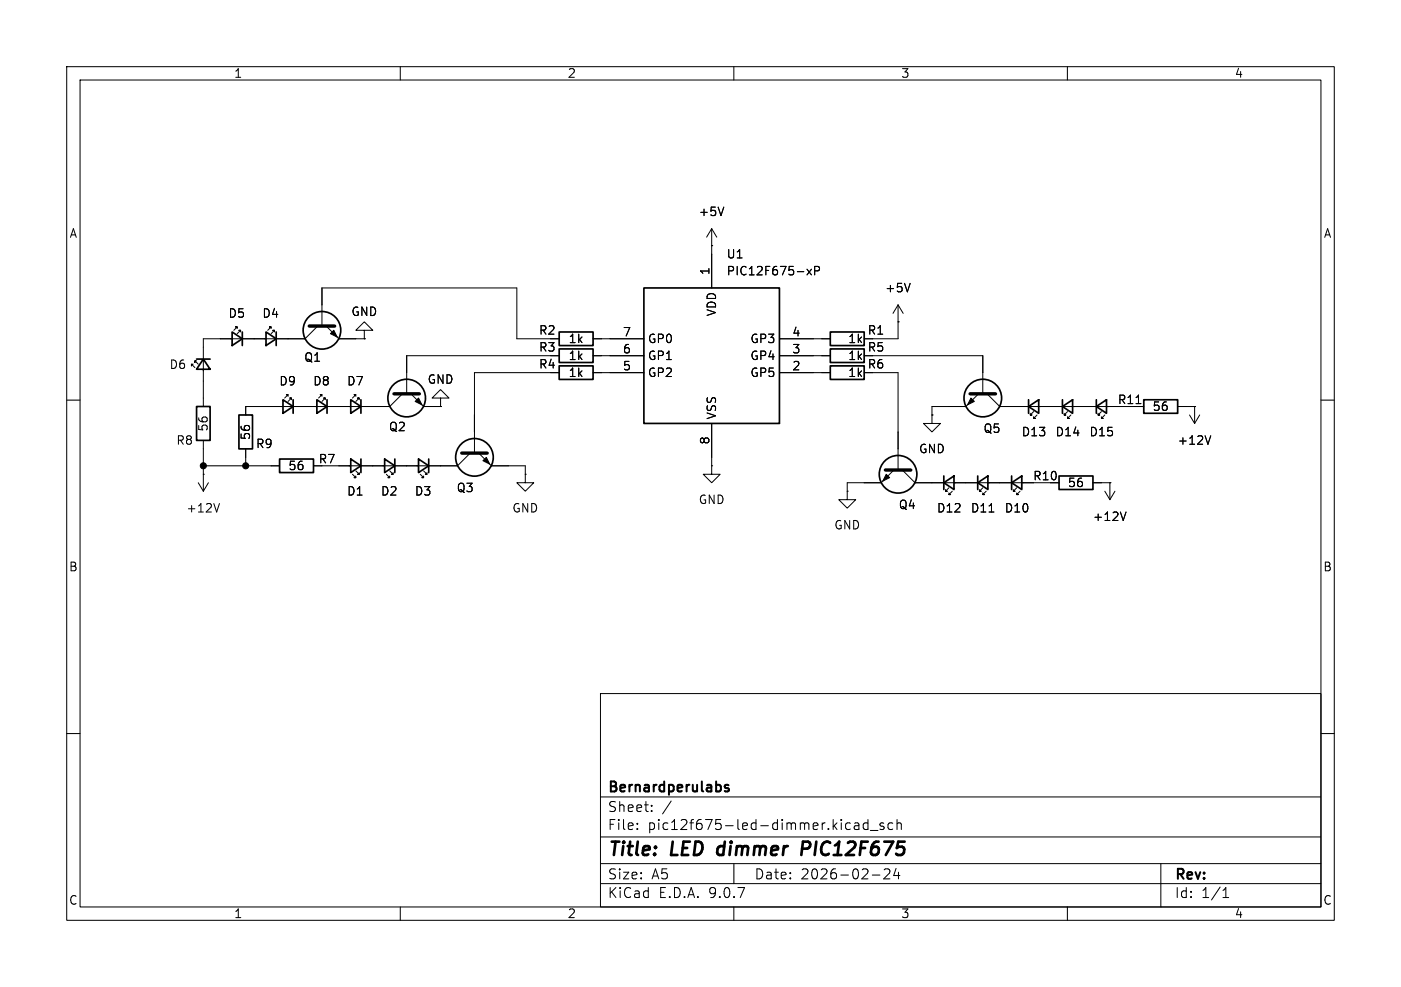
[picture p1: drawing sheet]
(kicad_sch
 (version 20250114)
 (generator "eeschema")
 (generator_version "9.0")
 (paper "A5")
 (title_block
  (title "LED dimmer PIC12F675")
  (date "2026-02-24")
  (company "Bernardperulabs"))
 (lib_symbols
  (symbol "Device:LED_Small"
   (pin_numbers (hide yes))
   (pin_names
    (offset 0.254) (hide yes)) (exclude_from_sim no) (in_bom yes) (on_board yes)
   (property "Reference" "D" (at -1.27 3.175 0) (effects (font (size 1.27 1.27)) (justify left)))
   (property "Value" "LED_Small" (at -4.445 -2.54 0) (effects (font (size 1.27 1.27)) (justify left)))
   (property "Footprint" "" (at 0 0 90) (effects (font (size 1.27 1.27)) (hide yes)))
   (property "Datasheet" "~" (at 0 0 90) (effects (font (size 1.27 1.27)) (hide yes)))
   (property "Description" "Light emitting diode, small symbol" (at 0 0 0) (effects (font (size 1.27 1.27)) (hide yes)))
   (property "Sim.Pins" "1=K 2=A" (at 0 0 0) (effects (font (size 1.27 1.27)) (hide yes)))
   (symbol "LED_Small_0_1"
    (polyline (pts (xy -0.762 -1.016) (xy -0.762 1.016)) (stroke (width 0.254) (type default)) (fill (type none)))
    (polyline (pts (xy 0 0.762) (xy -0.508 1.27) (xy -0.254 1.27) (xy -0.508 1.27) (xy -0.508 1.016)) (stroke (width 0) (type default)) (fill (type none)))
    (polyline (pts (xy 0.508 1.27) (xy 0 1.778) (xy 0.254 1.778) (xy 0 1.778) (xy 0 1.524)) (stroke (width 0) (type default)) (fill (type none)))
    (polyline (pts (xy 0.762 -1.016) (xy -0.762 0) (xy 0.762 1.016) (xy 0.762 -1.016)) (stroke (width 0.254) (type default)) (fill (type none)))
    (polyline (pts (xy 1.016 0) (xy -0.762 0)) (stroke (width 0) (type default)) (fill (type none))))
   (symbol "LED_Small_1_1"
    (pin passive line (at -2.54 0 0) (length 1.778) (name "K" (effects (font (size 1.27 1.27)))) (number "1" (effects (font (size 1.27 1.27)))))
    (pin passive line (at 2.54 0 180) (length 1.778) (name "A" (effects (font (size 1.27 1.27)))) (number "2" (effects (font (size 1.27 1.27))))))
   (embedded_fonts no))
  (symbol "Device:Q_NPN"
   (pin_numbers (hide yes))
   (pin_names
    (offset 0) (hide yes)) (exclude_from_sim no) (in_bom yes) (on_board yes)
   (property "Reference" "Q" (at 5.08 1.27 0) (effects (font (size 1.27 1.27)) (justify left)))
   (property "Value" "Q_NPN" (at 5.08 -1.27 0) (effects (font (size 1.27 1.27)) (justify left)))
   (property "Footprint" "" (at 5.08 2.54 0) (effects (font (size 1.27 1.27)) (hide yes)))
   (property "Datasheet" "~" (at 0 0 0) (effects (font (size 1.27 1.27)) (hide yes)))
   (property "Description" "NPN bipolar junction transistor" (at 0 0 0) (effects (font (size 1.27 1.27)) (hide yes)))
   (symbol "Q_NPN_0_1"
    (polyline (pts (xy -2.54 0) (xy 0.635 0)) (stroke (width 0) (type default)) (fill (type none)))
    (polyline (pts (xy 0.635 1.905) (xy 0.635 -1.905)) (stroke (width 0.508) (type default)) (fill (type none)))
    (polyline (pts (xy 0.635 0.635) (xy 2.54 2.54)) (stroke (width 0) (type default)) (fill (type none)))
    (polyline (pts (xy 0.635 -0.635) (xy 2.54 -2.54)) (stroke (width 0) (type default)) (fill (type none)))
    (circle (center 1.27 0) (radius 2.8194) (stroke (width 0.254) (type default)) (fill (type none)))
    (polyline (pts (xy 1.27 -1.778) (xy 1.778 -1.27) (xy 2.286 -2.286) (xy 1.27 -1.778)) (stroke (width 0) (type default)) (fill (type outline))))
   (symbol "Q_NPN_1_1"
    (pin input line (at -5.08 0 0) (length 2.54) (name "B" (effects (font (size 1.27 1.27)))) (number "B" (effects (font (size 1.27 1.27)))))
    (pin passive line (at 2.54 5.08 270) (length 2.54) (name "C" (effects (font (size 1.27 1.27)))) (number "C" (effects (font (size 1.27 1.27)))))
    (pin passive line (at 2.54 -5.08 90) (length 2.54) (name "E" (effects (font (size 1.27 1.27)))) (number "E" (effects (font (size 1.27 1.27))))))
   (embedded_fonts no))
  (symbol "Device:R"
   (pin_numbers (hide yes))
   (pin_names
    (offset 0)) (exclude_from_sim no) (in_bom yes) (on_board yes)
   (property "Reference" "R" (at 2.032 0 90) (effects (font (size 1.27 1.27))))
   (property "Value" "R" (at 0 0 90) (effects (font (size 1.27 1.27))))
   (property "Footprint" "" (at -1.778 0 90) (effects (font (size 1.27 1.27)) (hide yes)))
   (property "Datasheet" "~" (at 0 0 0) (effects (font (size 1.27 1.27)) (hide yes)))
   (property "Description" "Resistor" (at 0 0 0) (effects (font (size 1.27 1.27)) (hide yes)))
   (symbol "R_0_1"
    (rectangle (start -1.016 -2.54) (end 1.016 2.54) (stroke (width 0.254) (type default)) (fill (type none))))
   (symbol "R_1_1"
    (pin passive line (at 0 3.81 270) (length 1.27) (name "~" (effects (font (size 1.27 1.27)))) (number "1" (effects (font (size 1.27 1.27)))))
    (pin passive line (at 0 -3.81 90) (length 1.27) (name "~" (effects (font (size 1.27 1.27)))) (number "2" (effects (font (size 1.27 1.27))))))
   (embedded_fonts no))
  (symbol "MCU_Microchip_PIC12:PIC12F675-xP" (exclude_from_sim no) (in_bom yes) (on_board yes)
   (property "Reference" "U" (at 1.27 13.97 0) (effects (font (size 1.27 1.27)) (justify left)))
   (property "Value" "PIC12F675-xP" (at 1.27 11.43 0) (effects (font (size 1.27 1.27)) (justify left)))
   (property "Footprint" "Package_DIP:DIP-8_W7.62mm" (at 1.27 -12.065 0) (effects (font (size 1.27 1.27)
    (italic yes)) (justify left) (hide yes)))
   (property "Datasheet" "https://ww1.microchip.com/downloads/en/DeviceDoc/41190G.pdf" (at 1.27 -14.605 0) (effects (font (size 1.27 1.27)) (justify left) (hide yes)))
   (property "Description" "1024W Flash, 64B SRAM, 128B EEPROM, PDIP-8" (at 0 0 0) (effects (font (size 1.27 1.27)) (hide yes)))
   (symbol "PIC12F675-xP_0_1"
    (rectangle (start 10.16 -10.16) (end -10.16 10.16) (stroke (width 0.254) (type default)) (fill (type background))))
   (symbol "PIC12F675-xP_1_1"
    (pin bidirectional line (at -15.24 2.54 0) (length 5.08) (name "GP0" (effects (font (size 1.27 1.27)))) (number "7" (effects (font (size 1.27 1.27)))))
    (pin bidirectional line (at -15.24 0 0) (length 5.08) (name "GP1" (effects (font (size 1.27 1.27)))) (number "6" (effects (font (size 1.27 1.27)))))
    (pin bidirectional line (at -15.24 -2.54 0) (length 5.08) (name "GP2" (effects (font (size 1.27 1.27)))) (number "5" (effects (font (size 1.27 1.27)))))
    (pin power_in line (at 0 15.24 270) (length 5.08) (name "VDD" (effects (font (size 1.27 1.27)))) (number "1" (effects (font (size 1.27 1.27)))))
    (pin power_in line (at 0 -15.24 90) (length 5.08) (name "VSS" (effects (font (size 1.27 1.27)))) (number "8" (effects (font (size 1.27 1.27)))))
    (pin input line (at 15.24 2.54 180) (length 5.08) (name "GP3" (effects (font (size 1.27 1.27)))) (number "4" (effects (font (size 1.27 1.27)))))
    (pin bidirectional line (at 15.24 0 180) (length 5.08) (name "GP4" (effects (font (size 1.27 1.27)))) (number "3" (effects (font (size 1.27 1.27)))))
    (pin bidirectional line (at 15.24 -2.54 180) (length 5.08) (name "GP5" (effects (font (size 1.27 1.27)))) (number "2" (effects (font (size 1.27 1.27))))))
   (embedded_fonts no))
  (symbol "power:GND"
   (power)
   (pin_numbers (hide yes))
   (pin_names
    (offset 0) (hide yes)) (exclude_from_sim no) (in_bom yes) (on_board yes)
   (property "Reference" "#PWR" (at 0 -6.35 0) (effects (font (size 1.27 1.27)) (hide yes)))
   (property "Value" "GND" (at 0 -3.81 0) (effects (font (size 1.27 1.27))))
   (property "Footprint" "" (at 0 0 0) (effects (font (size 1.27 1.27)) (hide yes)))
   (property "Datasheet" "" (at 0 0 0) (effects (font (size 1.27 1.27)) (hide yes)))
   (property "Description" "Power symbol creates a global label with name \"GND\" , ground" (at 0 0 0) (effects (font (size 1.27 1.27)) (hide yes)))
   (symbol "GND_0_1"
    (polyline (pts (xy 0 0) (xy 0 -1.27) (xy 1.27 -1.27) (xy 0 -2.54) (xy -1.27 -1.27) (xy 0 -1.27)) (stroke (width 0) (type default)) (fill (type none))))
   (symbol "GND_1_1"
    (pin power_in line (at 0 0 270) (length 0) (name "~" (effects (font (size 1.27 1.27)))) (number "1" (effects (font (size 1.27 1.27))))))
   (embedded_fonts no))
  (symbol "power:VDD"
   (power)
   (pin_numbers (hide yes))
   (pin_names
    (offset 0) (hide yes)) (exclude_from_sim no) (in_bom yes) (on_board yes)
   (property "Reference" "#PWR" (at 0 -3.81 0) (effects (font (size 1.27 1.27)) (hide yes)))
   (property "Value" "VDD" (at 0 3.556 0) (effects (font (size 1.27 1.27))))
   (property "Footprint" "" (at 0 0 0) (effects (font (size 1.27 1.27)) (hide yes)))
   (property "Datasheet" "" (at 0 0 0) (effects (font (size 1.27 1.27)) (hide yes)))
   (property "Description" "Power symbol creates a global label with name \"VDD\"" (at 0 0 0) (effects (font (size 1.27 1.27)) (hide yes)))
   (symbol "VDD_0_1"
    (polyline (pts (xy -0.762 1.27) (xy 0 2.54)) (stroke (width 0) (type default)) (fill (type none)))
    (polyline (pts (xy 0 2.54) (xy 0.762 1.27)) (stroke (width 0) (type default)) (fill (type none)))
    (polyline (pts (xy 0 0) (xy 0 2.54)) (stroke (width 0) (type default)) (fill (type none))))
   (symbol "VDD_1_1"
    (pin power_in line (at 0 0 90) (length 0) (name "~" (effects (font (size 1.27 1.27)))) (number "1" (effects (font (size 1.27 1.27))))))
   (embedded_fonts no)))
 (junction
  (at 36.83 69.85)
  (diameter 0)
  (color 0 0 0 0))
 (junction
  (at 30.48 69.85)
  (diameter 0)
  (color 0 0 0 0))
 (wire
  (pts (xy 60.96 53.34) (xy 82.55 53.34))
  (stroke (width 0) (type default)))
 (wire
  (pts (xy 30.48 69.85) (xy 36.83 69.85))
  (stroke (width 0) (type default)))
 (wire
  (pts (xy 130.81 53.34) (xy 147.32 53.34))
  (stroke (width 0) (type default)))
 (wire
  (pts (xy 40.64 60.96) (xy 36.83 60.96))
  (stroke (width 0) (type default)))
 (wire
  (pts (xy 78.74 69.85) (xy 76.2 69.85))
  (stroke (width 0) (type default)))
 (wire
  (pts (xy 30.48 67.31) (xy 30.48 69.85))
  (stroke (width 0) (type default)))
 (wire
  (pts (xy 36.83 69.85) (xy 40.64 69.85))
  (stroke (width 0) (type default)))
 (wire
  (pts (xy 134.62 64.77) (xy 134.62 55.88))
  (stroke (width 0) (type default)))
 (wire
  (pts (xy 30.48 69.85) (xy 30.48 71.12))
  (stroke (width 0) (type default)))
 (wire
  (pts (xy 77.47 43.18) (xy 77.47 50.8))
  (stroke (width 0) (type default)))
 (wire
  (pts (xy 127 72.39) (xy 129.54 72.39))
  (stroke (width 0) (type default)))
 (wire
  (pts (xy 77.47 50.8) (xy 82.55 50.8))
  (stroke (width 0) (type default)))
 (wire
  (pts (xy 50.8 69.85) (xy 48.26 69.85))
  (stroke (width 0) (type default)))
 (wire
  (pts (xy 154.94 72.39) (xy 157.48 72.39))
  (stroke (width 0) (type default)))
 (wire
  (pts (xy 90.17 50.8) (xy 91.44 50.8))
  (stroke (width 0) (type default)))
 (wire
  (pts (xy 106.68 68.58) (xy 106.68 69.85))
  (stroke (width 0) (type default)))
 (wire
  (pts (xy 167.64 60.96) (xy 170.18 60.96))
  (stroke (width 0) (type default)))
 (wire
  (pts (xy 134.62 55.88) (xy 130.81 55.88))
  (stroke (width 0) (type default)))
 (wire
  (pts (xy 48.26 43.18) (xy 77.47 43.18))
  (stroke (width 0) (type default)))
 (wire
  (pts (xy 90.17 55.88) (xy 91.44 55.88))
  (stroke (width 0) (type default)))
 (wire
  (pts (xy 78.74 71.12) (xy 78.74 69.85))
  (stroke (width 0) (type default)))
 (wire
  (pts (xy 121.92 50.8) (xy 123.19 50.8))
  (stroke (width 0) (type default)))
 (wire
  (pts (xy 106.68 36.83) (xy 106.68 38.1))
  (stroke (width 0) (type default)))
 (wire
  (pts (xy 166.37 72.39) (xy 165.1 72.39))
  (stroke (width 0) (type default)))
 (wire
  (pts (xy 139.7 62.23) (xy 139.7 60.96))
  (stroke (width 0) (type default)))
 (wire
  (pts (xy 71.12 55.88) (xy 82.55 55.88))
  (stroke (width 0) (type default)))
 (wire
  (pts (xy 121.92 53.34) (xy 123.19 53.34))
  (stroke (width 0) (type default)))
 (wire
  (pts (xy 36.83 68.58) (xy 36.83 69.85))
  (stroke (width 0) (type default)))
 (wire
  (pts (xy 30.48 50.8) (xy 33.02 50.8))
  (stroke (width 0) (type default)))
 (wire
  (pts (xy 127 73.66) (xy 127 72.39))
  (stroke (width 0) (type default)))
 (wire
  (pts (xy 179.07 60.96) (xy 177.8 60.96))
  (stroke (width 0) (type default)))
 (wire
  (pts (xy 90.17 53.34) (xy 91.44 53.34))
  (stroke (width 0) (type default)))
 (wire
  (pts (xy 121.92 55.88) (xy 123.19 55.88))
  (stroke (width 0) (type default)))
 (wire
  (pts (xy 71.12 62.23) (xy 71.12 55.88))
  (stroke (width 0) (type default)))
 (wire
  (pts (xy 30.48 52.07) (xy 30.48 50.8))
  (stroke (width 0) (type default)))
 (wire
  (pts (xy 139.7 60.96) (xy 142.24 60.96))
  (stroke (width 0) (type default)))
 (wire
  (pts (xy 130.81 50.8) (xy 134.62 50.8))
  (stroke (width 0) (type default)))
 (wire
  (pts (xy 54.61 50.8) (xy 53.34 50.8))
  (stroke (width 0) (type default)))
 (wire
  (pts (xy 134.62 50.8) (xy 134.62 48.26))
  (stroke (width 0) (type default)))
 (wire
  (pts (xy 30.48 57.15) (xy 30.48 59.69))
  (stroke (width 0) (type default)))
 (symbol
  (lib_id "Device:Q_NPN")
  (at 71.12 67.31 90)
  (mirror x)
  (unit 1)
  (exclude_from_sim no)
  (in_bom yes)
  (on_board yes)
  (dnp no)
  (property "Reference" "Q3" (at 71.12 73.152 90) (effects (font (size 1.27 1.27)) (justify left)))
  (property "Value" "Q_NPN" (at 72.3899 72.39 0) (effects (font (size 1.27 1.27)) (justify left) (hide yes)))
  (property "Footprint" "" (at 68.58 72.39 0) (effects (font (size 1.27 1.27)) (hide yes)))
  (property "Datasheet" "~" (at 71.12 67.31 0) (effects (font (size 1.27 1.27)) (hide yes)))
  (property "Description" "NPN bipolar junction transistor" (at 71.12 67.31 0) (effects (font (size 1.27 1.27)) (hide yes)))
  (pin "B")
  (pin "C")
  (pin "E"))
 (symbol
  (lib_id "Device:R")
  (at 127 50.8 90)
  (unit 1)
  (exclude_from_sim no)
  (in_bom yes)
  (on_board yes)
  (dnp no)
  (property "Reference" "R1" (at 131.318 49.53 90) (effects (font (size 1.27 1.27))))
  (property "Value" "1k" (at 128.27 50.8 90) (effects (font (size 1.27 1.27))))
  (property "Footprint" "" (at 127 52.578 90) (effects (font (size 1.27 1.27)) (hide yes)))
  (property "Datasheet" "~" (at 127 50.8 0) (effects (font (size 1.27 1.27)) (hide yes)))
  (property "Description" "Resistor" (at 127 50.8 0) (effects (font (size 1.27 1.27)) (hide yes)))
  (pin "2")
  (pin "1"))
 (symbol
  (lib_id "power:GND")
  (at 139.7 62.23 0)
  (mirror y)
  (unit 1)
  (exclude_from_sim no)
  (in_bom yes)
  (on_board yes)
  (dnp no)
  (fields_autoplaced yes)
  (property "Reference" "#PWR07" (at 139.7 68.58 0) (effects (font (size 1.27 1.27)) (hide yes)))
  (property "Value" "GND" (at 139.7 67.31 0) (effects (font (size 1.27 1.27))))
  (property "Footprint" "" (at 139.7 62.23 0) (effects (font (size 1.27 1.27)) (hide yes)))
  (property "Datasheet" "" (at 139.7 62.23 0) (effects (font (size 1.27 1.27)) (hide yes)))
  (property "Description" "Power symbol creates a global label with name \"GND\" , ground" (at 139.7 62.23 0) (effects (font (size 1.27 1.27)) (hide yes)))
  (pin "1"))
 (symbol
  (lib_id "Device:R")
  (at 86.36 53.34 270)
  (mirror x)
  (unit 1)
  (exclude_from_sim no)
  (in_bom yes)
  (on_board yes)
  (dnp no)
  (property "Reference" "R3" (at 82.042 52.07 90) (effects (font (size 1.27 1.27))))
  (property "Value" "1k" (at 86.36 53.34 90) (effects (font (size 1.27 1.27))))
  (property "Footprint" "" (at 86.36 55.118 90) (effects (font (size 1.27 1.27)) (hide yes)))
  (property "Datasheet" "~" (at 86.36 53.34 0) (effects (font (size 1.27 1.27)) (hide yes)))
  (property "Description" "Resistor" (at 86.36 53.34 0) (effects (font (size 1.27 1.27)) (hide yes)))
  (pin "2")
  (pin "1"))
 (symbol
  (lib_id "Device:LED_Small")
  (at 43.18 60.96 0)
  (mirror y)
  (unit 1)
  (exclude_from_sim no)
  (in_bom yes)
  (on_board yes)
  (dnp no)
  (fields_autoplaced yes)
  (property "Reference" "D9" (at 43.1165 57.15 0) (effects (font (size 1.27 1.27))))
  (property "Value" "LED_Small" (at 43.1165 57.15 0) (effects (font (size 1.27 1.27)) (hide yes)))
  (property "Footprint" "" (at 43.18 60.96 90) (effects (font (size 1.27 1.27)) (hide yes)))
  (property "Datasheet" "~" (at 43.18 60.96 90) (effects (font (size 1.27 1.27)) (hide yes)))
  (property "Description" "Light emitting diode, small symbol" (at 43.18 60.96 0) (effects (font (size 1.27 1.27)) (hide yes)))
  (property "Sim.Pins" "1=K 2=A" (at 43.18 60.96 0) (effects (font (size 1.27 1.27)) (hide yes)))
  (pin "2")
  (pin "1"))
 (symbol
  (lib_id "Device:R")
  (at 44.45 69.85 90)
  (mirror x)
  (unit 1)
  (exclude_from_sim no)
  (in_bom yes)
  (on_board yes)
  (dnp no)
  (property "Reference" "R7" (at 49.022 68.834 90) (effects (font (size 1.27 1.27))))
  (property "Value" "56" (at 44.45 69.85 90) (effects (font (size 1.27 1.27))))
  (property "Footprint" "" (at 44.45 68.072 90) (effects (font (size 1.27 1.27)) (hide yes)))
  (property "Datasheet" "~" (at 44.45 69.85 0) (effects (font (size 1.27 1.27)) (hide yes)))
  (property "Description" "Resistor" (at 44.45 69.85 0) (effects (font (size 1.27 1.27)) (hide yes)))
  (pin "2")
  (pin "1"))
 (symbol
  (lib_id "Device:LED_Small")
  (at 58.42 69.85 180)
  (unit 1)
  (exclude_from_sim no)
  (in_bom yes)
  (on_board yes)
  (dnp no)
  (fields_autoplaced yes)
  (property "Reference" "D2" (at 58.3565 73.66 0) (effects (font (size 1.27 1.27))))
  (property "Value" "LED_Small" (at 58.3565 73.66 0) (effects (font (size 1.27 1.27)) (hide yes)))
  (property "Footprint" "" (at 58.42 69.85 90) (effects (font (size 1.27 1.27)) (hide yes)))
  (property "Datasheet" "~" (at 58.42 69.85 90) (effects (font (size 1.27 1.27)) (hide yes)))
  (property "Description" "Light emitting diode, small symbol" (at 58.42 69.85 0) (effects (font (size 1.27 1.27)) (hide yes)))
  (property "Sim.Pins" "1=K 2=A" (at 58.42 69.85 0) (effects (font (size 1.27 1.27)) (hide yes)))
  (pin "2")
  (pin "1"))
 (symbol
  (lib_id "Device:LED_Small")
  (at 63.5 69.85 180)
  (unit 1)
  (exclude_from_sim no)
  (in_bom yes)
  (on_board yes)
  (dnp no)
  (fields_autoplaced yes)
  (property "Reference" "D3" (at 63.4365 73.66 0) (effects (font (size 1.27 1.27))))
  (property "Value" "LED_Small" (at 63.4365 73.66 0) (effects (font (size 1.27 1.27)) (hide yes)))
  (property "Footprint" "" (at 63.5 69.85 90) (effects (font (size 1.27 1.27)) (hide yes)))
  (property "Datasheet" "~" (at 63.5 69.85 90) (effects (font (size 1.27 1.27)) (hide yes)))
  (property "Description" "Light emitting diode, small symbol" (at 63.5 69.85 0) (effects (font (size 1.27 1.27)) (hide yes)))
  (property "Sim.Pins" "1=K 2=A" (at 63.5 69.85 0) (effects (font (size 1.27 1.27)) (hide yes)))
  (pin "2")
  (pin "1"))
 (symbol
  (lib_id "power:GND")
  (at 127 73.66 0)
  (mirror y)
  (unit 1)
  (exclude_from_sim no)
  (in_bom yes)
  (on_board yes)
  (dnp no)
  (fields_autoplaced yes)
  (property "Reference" "#PWR06" (at 127 80.01 0) (effects (font (size 1.27 1.27)) (hide yes)))
  (property "Value" "GND" (at 127 78.74 0) (effects (font (size 1.27 1.27))))
  (property "Footprint" "" (at 127 73.66 0) (effects (font (size 1.27 1.27)) (hide yes)))
  (property "Datasheet" "" (at 127 73.66 0) (effects (font (size 1.27 1.27)) (hide yes)))
  (property "Description" "Power symbol creates a global label with name \"GND\" , ground" (at 127 73.66 0) (effects (font (size 1.27 1.27)) (hide yes)))
  (pin "1"))
 (symbol
  (lib_id "Device:LED_Small")
  (at 165.1 60.96 0)
  (mirror x)
  (unit 1)
  (exclude_from_sim no)
  (in_bom yes)
  (on_board yes)
  (dnp no)
  (fields_autoplaced yes)
  (property "Reference" "D15" (at 165.1635 64.77 0) (effects (font (size 1.27 1.27))))
  (property "Value" "LED_Small" (at 165.1635 64.77 0) (effects (font (size 1.27 1.27)) (hide yes)))
  (property "Footprint" "" (at 165.1 60.96 90) (effects (font (size 1.27 1.27)) (hide yes)))
  (property "Datasheet" "~" (at 165.1 60.96 90) (effects (font (size 1.27 1.27)) (hide yes)))
  (property "Description" "Light emitting diode, small symbol" (at 165.1 60.96 0) (effects (font (size 1.27 1.27)) (hide yes)))
  (property "Sim.Pins" "1=K 2=A" (at 165.1 60.96 0) (effects (font (size 1.27 1.27)) (hide yes)))
  (pin "2")
  (pin "1"))
 (symbol
  (lib_id "power:GND")
  (at 78.74 71.12 0)
  (unit 1)
  (exclude_from_sim no)
  (in_bom yes)
  (on_board yes)
  (dnp no)
  (fields_autoplaced yes)
  (property "Reference" "#PWR05" (at 78.74 77.47 0) (effects (font (size 1.27 1.27)) (hide yes)))
  (property "Value" "GND" (at 78.74 76.2 0) (effects (font (size 1.27 1.27))))
  (property "Footprint" "" (at 78.74 71.12 0) (effects (font (size 1.27 1.27)) (hide yes)))
  (property "Datasheet" "" (at 78.74 71.12 0) (effects (font (size 1.27 1.27)) (hide yes)))
  (property "Description" "Power symbol creates a global label with name \"GND\" , ground" (at 78.74 71.12 0) (effects (font (size 1.27 1.27)) (hide yes)))
  (pin "1"))
 (symbol
  (lib_id "Device:R")
  (at 127 53.34 90)
  (unit 1)
  (exclude_from_sim no)
  (in_bom yes)
  (on_board yes)
  (dnp no)
  (property "Reference" "R5" (at 131.318 52.07 90) (effects (font (size 1.27 1.27))))
  (property "Value" "1k" (at 128.27 53.34 90) (effects (font (size 1.27 1.27))))
  (property "Footprint" "" (at 127 55.118 90) (effects (font (size 1.27 1.27)) (hide yes)))
  (property "Datasheet" "~" (at 127 53.34 0) (effects (font (size 1.27 1.27)) (hide yes)))
  (property "Description" "Resistor" (at 127 53.34 0) (effects (font (size 1.27 1.27)) (hide yes)))
  (pin "2")
  (pin "1"))
 (symbol
  (lib_id "power:VDD")
  (at 30.48 71.12 0)
  (mirror x)
  (unit 1)
  (exclude_from_sim no)
  (in_bom yes)
  (on_board yes)
  (dnp no)
  (property "Reference" "#PWR04" (at 30.48 67.31 0) (effects (font (size 1.27 1.27)) (hide yes)))
  (property "Value" "+12V" (at 30.48 76.2 0) (effects (font (size 1.27 1.27))))
  (property "Footprint" "" (at 30.48 71.12 0) (effects (font (size 1.27 1.27)) (hide yes)))
  (property "Datasheet" "" (at 30.48 71.12 0) (effects (font (size 1.27 1.27)) (hide yes)))
  (property "Description" "Power symbol creates a global label with name \"VDD\"" (at 30.48 71.12 0) (effects (font (size 1.27 1.27)) (hide yes)))
  (pin "1"))
 (symbol
  (lib_id "Device:LED_Small")
  (at 30.48 54.61 90)
  (mirror x)
  (unit 1)
  (exclude_from_sim no)
  (in_bom yes)
  (on_board yes)
  (dnp no)
  (property "Reference" "D6" (at 26.67 54.6735 90) (effects (font (size 1.27 1.27))))
  (property "Value" "LED_Small" (at 26.67 54.6735 0) (effects (font (size 1.27 1.27)) (hide yes)))
  (property "Footprint" "" (at 30.48 54.61 90) (effects (font (size 1.27 1.27)) (hide yes)))
  (property "Datasheet" "~" (at 30.48 54.61 90) (effects (font (size 1.27 1.27)) (hide yes)))
  (property "Description" "Light emitting diode, small symbol" (at 30.48 54.61 0) (effects (font (size 1.27 1.27)) (hide yes)))
  (property "Sim.Pins" "1=K 2=A" (at 30.48 54.61 0) (effects (font (size 1.27 1.27)) (hide yes)))
  (pin "2")
  (pin "1"))
 (symbol
  (lib_id "power:VDD")
  (at 134.62 48.26 0)
  (unit 1)
  (exclude_from_sim no)
  (in_bom yes)
  (on_board yes)
  (dnp no)
  (fields_autoplaced yes)
  (property "Reference" "#PWR01" (at 134.62 52.07 0) (effects (font (size 1.27 1.27)) (hide yes)))
  (property "Value" "+5V" (at 134.62 43.18 0) (effects (font (size 1.27 1.27))))
  (property "Footprint" "" (at 134.62 48.26 0) (effects (font (size 1.27 1.27)) (hide yes)))
  (property "Datasheet" "" (at 134.62 48.26 0) (effects (font (size 1.27 1.27)) (hide yes)))
  (property "Description" "Power symbol creates a global label with name \"VDD\"" (at 134.62 48.26 0) (effects (font (size 1.27 1.27)) (hide yes)))
  (pin "1"))
 (symbol
  (lib_id "Device:Q_NPN")
  (at 48.26 48.26 90)
  (mirror x)
  (unit 1)
  (exclude_from_sim no)
  (in_bom yes)
  (on_board yes)
  (dnp no)
  (property "Reference" "Q1" (at 48.26 53.594 90) (effects (font (size 1.27 1.27)) (justify left)))
  (property "Value" "Q_NPN" (at 49.5299 53.34 0) (effects (font (size 1.27 1.27)) (justify left) (hide yes)))
  (property "Footprint" "" (at 45.72 53.34 0) (effects (font (size 1.27 1.27)) (hide yes)))
  (property "Datasheet" "~" (at 48.26 48.26 0) (effects (font (size 1.27 1.27)) (hide yes)))
  (property "Description" "NPN bipolar junction transistor" (at 48.26 48.26 0) (effects (font (size 1.27 1.27)) (hide yes)))
  (pin "B")
  (pin "C")
  (pin "E"))
 (symbol
  (lib_id "Device:LED_Small")
  (at 147.32 72.39 0)
  (mirror x)
  (unit 1)
  (exclude_from_sim no)
  (in_bom yes)
  (on_board yes)
  (dnp no)
  (fields_autoplaced yes)
  (property "Reference" "D11" (at 147.3835 76.2 0) (effects (font (size 1.27 1.27))))
  (property "Value" "LED_Small" (at 147.3835 76.2 0) (effects (font (size 1.27 1.27)) (hide yes)))
  (property "Footprint" "" (at 147.32 72.39 90) (effects (font (size 1.27 1.27)) (hide yes)))
  (property "Datasheet" "~" (at 147.32 72.39 90) (effects (font (size 1.27 1.27)) (hide yes)))
  (property "Description" "Light emitting diode, small symbol" (at 147.32 72.39 0) (effects (font (size 1.27 1.27)) (hide yes)))
  (property "Sim.Pins" "1=K 2=A" (at 147.32 72.39 0) (effects (font (size 1.27 1.27)) (hide yes)))
  (pin "2")
  (pin "1"))
 (symbol
  (lib_id "Device:LED_Small")
  (at 48.26 60.96 0)
  (mirror y)
  (unit 1)
  (exclude_from_sim no)
  (in_bom yes)
  (on_board yes)
  (dnp no)
  (fields_autoplaced yes)
  (property "Reference" "D8" (at 48.1965 57.15 0) (effects (font (size 1.27 1.27))))
  (property "Value" "LED_Small" (at 48.1965 57.15 0) (effects (font (size 1.27 1.27)) (hide yes)))
  (property "Footprint" "" (at 48.26 60.96 90) (effects (font (size 1.27 1.27)) (hide yes)))
  (property "Datasheet" "~" (at 48.26 60.96 90) (effects (font (size 1.27 1.27)) (hide yes)))
  (property "Description" "Light emitting diode, small symbol" (at 48.26 60.96 0) (effects (font (size 1.27 1.27)) (hide yes)))
  (property "Sim.Pins" "1=K 2=A" (at 48.26 60.96 0) (effects (font (size 1.27 1.27)) (hide yes)))
  (pin "2")
  (pin "1"))
 (symbol
  (lib_id "Device:R")
  (at 36.83 64.77 180)
  (unit 1)
  (exclude_from_sim no)
  (in_bom yes)
  (on_board yes)
  (dnp no)
  (property "Reference" "R9" (at 39.624 66.548 0) (effects (font (size 1.27 1.27))))
  (property "Value" "56" (at 36.83 64.77 90) (effects (font (size 1.27 1.27))))
  (property "Footprint" "" (at 38.608 64.77 90) (effects (font (size 1.27 1.27)) (hide yes)))
  (property "Datasheet" "~" (at 36.83 64.77 0) (effects (font (size 1.27 1.27)) (hide yes)))
  (property "Description" "Resistor" (at 36.83 64.77 0) (effects (font (size 1.27 1.27)) (hide yes)))
  (pin "2")
  (pin "1"))
 (symbol
  (lib_id "power:GND")
  (at 106.68 69.85 0)
  (unit 1)
  (exclude_from_sim no)
  (in_bom yes)
  (on_board yes)
  (dnp no)
  (fields_autoplaced yes)
  (property "Reference" "#PWR02" (at 106.68 76.2 0) (effects (font (size 1.27 1.27)) (hide yes)))
  (property "Value" "GND" (at 106.68 74.93 0) (effects (font (size 1.27 1.27))))
  (property "Footprint" "" (at 106.68 69.85 0) (effects (font (size 1.27 1.27)) (hide yes)))
  (property "Datasheet" "" (at 106.68 69.85 0) (effects (font (size 1.27 1.27)) (hide yes)))
  (property "Description" "Power symbol creates a global label with name \"GND\" , ground" (at 106.68 69.85 0) (effects (font (size 1.27 1.27)) (hide yes)))
  (pin "1"))
 (symbol
  (lib_id "Device:Q_NPN")
  (at 134.62 69.85 270)
  (unit 1)
  (exclude_from_sim no)
  (in_bom yes)
  (on_board yes)
  (dnp no)
  (property "Reference" "Q4" (at 134.62 75.692 90) (effects (font (size 1.27 1.27)) (justify left)))
  (property "Value" "Q_NPN" (at 133.3501 74.93 0) (effects (font (size 1.27 1.27)) (justify left) (hide yes)))
  (property "Footprint" "" (at 137.16 74.93 0) (effects (font (size 1.27 1.27)) (hide yes)))
  (property "Datasheet" "~" (at 134.62 69.85 0) (effects (font (size 1.27 1.27)) (hide yes)))
  (property "Description" "NPN bipolar junction transistor" (at 134.62 69.85 0) (effects (font (size 1.27 1.27)) (hide yes)))
  (pin "B")
  (pin "C")
  (pin "E"))
 (symbol
  (lib_id "Device:R")
  (at 86.36 55.88 270)
  (mirror x)
  (unit 1)
  (exclude_from_sim no)
  (in_bom yes)
  (on_board yes)
  (dnp no)
  (property "Reference" "R4" (at 82.042 54.61 90) (effects (font (size 1.27 1.27))))
  (property "Value" "1k" (at 86.36 55.88 90) (effects (font (size 1.27 1.27))))
  (property "Footprint" "" (at 86.36 57.658 90) (effects (font (size 1.27 1.27)) (hide yes)))
  (property "Datasheet" "~" (at 86.36 55.88 0) (effects (font (size 1.27 1.27)) (hide yes)))
  (property "Description" "Resistor" (at 86.36 55.88 0) (effects (font (size 1.27 1.27)) (hide yes)))
  (pin "2")
  (pin "1"))
 (symbol
  (lib_id "power:VDD")
  (at 179.07 60.96 0)
  (mirror x)
  (unit 1)
  (exclude_from_sim no)
  (in_bom yes)
  (on_board yes)
  (dnp no)
  (property "Reference" "#PWR08" (at 179.07 57.15 0) (effects (font (size 1.27 1.27)) (hide yes)))
  (property "Value" "+12V" (at 179.07 66.04 0) (effects (font (size 1.27 1.27))))
  (property "Footprint" "" (at 179.07 60.96 0) (effects (font (size 1.27 1.27)) (hide yes)))
  (property "Datasheet" "" (at 179.07 60.96 0) (effects (font (size 1.27 1.27)) (hide yes)))
  (property "Description" "Power symbol creates a global label with name \"VDD\"" (at 179.07 60.96 0) (effects (font (size 1.27 1.27)) (hide yes)))
  (pin "1"))
 (symbol
  (lib_id "Device:LED_Small")
  (at 35.56 50.8 0)
  (mirror y)
  (unit 1)
  (exclude_from_sim no)
  (in_bom yes)
  (on_board yes)
  (dnp no)
  (fields_autoplaced yes)
  (property "Reference" "D5" (at 35.4965 46.99 0) (effects (font (size 1.27 1.27))))
  (property "Value" "LED_Small" (at 35.4965 46.99 0) (effects (font (size 1.27 1.27)) (hide yes)))
  (property "Footprint" "" (at 35.56 50.8 90) (effects (font (size 1.27 1.27)) (hide yes)))
  (property "Datasheet" "~" (at 35.56 50.8 90) (effects (font (size 1.27 1.27)) (hide yes)))
  (property "Description" "Light emitting diode, small symbol" (at 35.56 50.8 0) (effects (font (size 1.27 1.27)) (hide yes)))
  (property "Sim.Pins" "1=K 2=A" (at 35.56 50.8 0) (effects (font (size 1.27 1.27)) (hide yes)))
  (pin "2")
  (pin "1"))
 (symbol
  (lib_id "Device:LED_Small")
  (at 142.24 72.39 0)
  (mirror x)
  (unit 1)
  (exclude_from_sim no)
  (in_bom yes)
  (on_board yes)
  (dnp no)
  (fields_autoplaced yes)
  (property "Reference" "D12" (at 142.3035 76.2 0) (effects (font (size 1.27 1.27))))
  (property "Value" "LED_Small" (at 142.3035 76.2 0) (effects (font (size 1.27 1.27)) (hide yes)))
  (property "Footprint" "" (at 142.24 72.39 90) (effects (font (size 1.27 1.27)) (hide yes)))
  (property "Datasheet" "~" (at 142.24 72.39 90) (effects (font (size 1.27 1.27)) (hide yes)))
  (property "Description" "Light emitting diode, small symbol" (at 142.24 72.39 0) (effects (font (size 1.27 1.27)) (hide yes)))
  (property "Sim.Pins" "1=K 2=A" (at 142.24 72.39 0) (effects (font (size 1.27 1.27)) (hide yes)))
  (pin "2")
  (pin "1"))
 (symbol
  (lib_id "Device:R")
  (at 173.99 60.96 270)
  (unit 1)
  (exclude_from_sim no)
  (in_bom yes)
  (on_board yes)
  (dnp no)
  (property "Reference" "R11" (at 169.418 59.944 90) (effects (font (size 1.27 1.27))))
  (property "Value" "56" (at 173.99 60.96 90) (effects (font (size 1.27 1.27))))
  (property "Footprint" "" (at 173.99 59.182 90) (effects (font (size 1.27 1.27)) (hide yes)))
  (property "Datasheet" "~" (at 173.99 60.96 0) (effects (font (size 1.27 1.27)) (hide yes)))
  (property "Description" "Resistor" (at 173.99 60.96 0) (effects (font (size 1.27 1.27)) (hide yes)))
  (pin "2")
  (pin "1"))
 (symbol
  (lib_id "Device:R")
  (at 86.36 50.8 270)
  (mirror x)
  (unit 1)
  (exclude_from_sim no)
  (in_bom yes)
  (on_board yes)
  (dnp no)
  (property "Reference" "R2" (at 82.042 49.53 90) (effects (font (size 1.27 1.27))))
  (property "Value" "1k" (at 86.36 50.8 90) (effects (font (size 1.27 1.27))))
  (property "Footprint" "" (at 86.36 52.578 90) (effects (font (size 1.27 1.27)) (hide yes)))
  (property "Datasheet" "~" (at 86.36 50.8 0) (effects (font (size 1.27 1.27)) (hide yes)))
  (property "Description" "Resistor" (at 86.36 50.8 0) (effects (font (size 1.27 1.27)) (hide yes)))
  (pin "2")
  (pin "1"))
 (symbol
  (lib_id "Device:LED_Small")
  (at 160.02 60.96 0)
  (mirror x)
  (unit 1)
  (exclude_from_sim no)
  (in_bom yes)
  (on_board yes)
  (dnp no)
  (fields_autoplaced yes)
  (property "Reference" "D14" (at 160.0835 64.77 0) (effects (font (size 1.27 1.27))))
  (property "Value" "LED_Small" (at 160.0835 64.77 0) (effects (font (size 1.27 1.27)) (hide yes)))
  (property "Footprint" "" (at 160.02 60.96 90) (effects (font (size 1.27 1.27)) (hide yes)))
  (property "Datasheet" "~" (at 160.02 60.96 90) (effects (font (size 1.27 1.27)) (hide yes)))
  (property "Description" "Light emitting diode, small symbol" (at 160.02 60.96 0) (effects (font (size 1.27 1.27)) (hide yes)))
  (property "Sim.Pins" "1=K 2=A" (at 160.02 60.96 0) (effects (font (size 1.27 1.27)) (hide yes)))
  (pin "2")
  (pin "1"))
 (symbol
  (lib_id "power:VDD")
  (at 106.68 36.83 0)
  (unit 1)
  (exclude_from_sim no)
  (in_bom yes)
  (on_board yes)
  (dnp no)
  (fields_autoplaced yes)
  (property "Reference" "#PWR03" (at 106.68 40.64 0) (effects (font (size 1.27 1.27)) (hide yes)))
  (property "Value" "+5V" (at 106.68 31.75 0) (effects (font (size 1.27 1.27))))
  (property "Footprint" "" (at 106.68 36.83 0) (effects (font (size 1.27 1.27)) (hide yes)))
  (property "Datasheet" "" (at 106.68 36.83 0) (effects (font (size 1.27 1.27)) (hide yes)))
  (property "Description" "Power symbol creates a global label with name \"VDD\"" (at 106.68 36.83 0) (effects (font (size 1.27 1.27)) (hide yes)))
  (pin "1"))
 (symbol
  (lib_id "MCU_Microchip_PIC12:PIC12F675-xP")
  (at 106.68 53.34 0)
  (unit 1)
  (exclude_from_sim no)
  (in_bom yes)
  (on_board yes)
  (dnp no)
  (fields_autoplaced yes)
  (property "Reference" "U1" (at 108.8233 38.1 0) (effects (font (size 1.27 1.27)) (justify left)))
  (property "Value" "PIC12F675-xP" (at 108.8233 40.64 0) (effects (font (size 1.27 1.27)) (justify left)))
  (property "Footprint" "Package_DIP:DIP-8_W7.62mm" (at 107.95 65.405 0) (effects (font (size 1.27 1.27)
    (italic yes)) (justify left) (hide yes)))
  (property "Datasheet" "https://ww1.microchip.com/downloads/en/DeviceDoc/41190G.pdf" (at 107.95 67.945 0) (effects (font (size 1.27 1.27)) (justify left) (hide yes)))
  (property "Description" "1024W Flash, 64B SRAM, 128B EEPROM, PDIP-8" (at 106.68 53.34 0) (effects (font (size 1.27 1.27)) (hide yes)))
  (pin "3")
  (pin "7")
  (pin "4")
  (pin "8")
  (pin "6")
  (pin "2")
  (pin "1")
  (pin "5"))
 (symbol
  (lib_id "Device:Q_NPN")
  (at 147.32 58.42 270)
  (unit 1)
  (exclude_from_sim no)
  (in_bom yes)
  (on_board yes)
  (dnp no)
  (property "Reference" "Q5" (at 147.32 64.262 90) (effects (font (size 1.27 1.27)) (justify left)))
  (property "Value" "Q_NPN" (at 146.0501 63.5 0) (effects (font (size 1.27 1.27)) (justify left) (hide yes)))
  (property "Footprint" "" (at 149.86 63.5 0) (effects (font (size 1.27 1.27)) (hide yes)))
  (property "Datasheet" "~" (at 147.32 58.42 0) (effects (font (size 1.27 1.27)) (hide yes)))
  (property "Description" "NPN bipolar junction transistor" (at 147.32 58.42 0) (effects (font (size 1.27 1.27)) (hide yes)))
  (pin "B")
  (pin "C")
  (pin "E"))
 (symbol
  (lib_id "Device:R")
  (at 30.48 63.5 180)
  (unit 1)
  (exclude_from_sim no)
  (in_bom yes)
  (on_board yes)
  (dnp no)
  (property "Reference" "R8" (at 27.686 66.04 0) (effects (font (size 1.27 1.27))))
  (property "Value" "56" (at 30.48 63.5 90) (effects (font (size 1.27 1.27))))
  (property "Footprint" "" (at 32.258 63.5 90) (effects (font (size 1.27 1.27)) (hide yes)))
  (property "Datasheet" "~" (at 30.48 63.5 0) (effects (font (size 1.27 1.27)) (hide yes)))
  (property "Description" "Resistor" (at 30.48 63.5 0) (effects (font (size 1.27 1.27)) (hide yes)))
  (pin "2")
  (pin "1"))
 (symbol
  (lib_id "Device:LED_Small")
  (at 40.64 50.8 0)
  (mirror y)
  (unit 1)
  (exclude_from_sim no)
  (in_bom yes)
  (on_board yes)
  (dnp no)
  (fields_autoplaced yes)
  (property "Reference" "D4" (at 40.5765 46.99 0) (effects (font (size 1.27 1.27))))
  (property "Value" "LED_Small" (at 40.5765 46.99 0) (effects (font (size 1.27 1.27)) (hide yes)))
  (property "Footprint" "" (at 40.64 50.8 90) (effects (font (size 1.27 1.27)) (hide yes)))
  (property "Datasheet" "~" (at 40.64 50.8 90) (effects (font (size 1.27 1.27)) (hide yes)))
  (property "Description" "Light emitting diode, small symbol" (at 40.64 50.8 0) (effects (font (size 1.27 1.27)) (hide yes)))
  (property "Sim.Pins" "1=K 2=A" (at 40.64 50.8 0) (effects (font (size 1.27 1.27)) (hide yes)))
  (pin "2")
  (pin "1"))
 (symbol
  (lib_id "Device:Q_NPN")
  (at 60.96 58.42 90)
  (mirror x)
  (unit 1)
  (exclude_from_sim no)
  (in_bom yes)
  (on_board yes)
  (dnp no)
  (property "Reference" "Q2" (at 60.96 64.008 90) (effects (font (size 1.27 1.27)) (justify left)))
  (property "Value" "Q_NPN" (at 62.2299 63.5 0) (effects (font (size 1.27 1.27)) (justify left) (hide yes)))
  (property "Footprint" "" (at 58.42 63.5 0) (effects (font (size 1.27 1.27)) (hide yes)))
  (property "Datasheet" "~" (at 60.96 58.42 0) (effects (font (size 1.27 1.27)) (hide yes)))
  (property "Description" "NPN bipolar junction transistor" (at 60.96 58.42 0) (effects (font (size 1.27 1.27)) (hide yes)))
  (pin "B")
  (pin "C")
  (pin "E"))
 (symbol
  (lib_id "Device:LED_Small")
  (at 53.34 60.96 0)
  (mirror y)
  (unit 1)
  (exclude_from_sim no)
  (in_bom yes)
  (on_board yes)
  (dnp no)
  (fields_autoplaced yes)
  (property "Reference" "D7" (at 53.2765 57.15 0) (effects (font (size 1.27 1.27))))
  (property "Value" "LED_Small" (at 53.2765 57.15 0) (effects (font (size 1.27 1.27)) (hide yes)))
  (property "Footprint" "" (at 53.34 60.96 90) (effects (font (size 1.27 1.27)) (hide yes)))
  (property "Datasheet" "~" (at 53.34 60.96 90) (effects (font (size 1.27 1.27)) (hide yes)))
  (property "Description" "Light emitting diode, small symbol" (at 53.34 60.96 0) (effects (font (size 1.27 1.27)) (hide yes)))
  (property "Sim.Pins" "1=K 2=A" (at 53.34 60.96 0) (effects (font (size 1.27 1.27)) (hide yes)))
  (pin "2")
  (pin "1"))
 (symbol
  (lib_id "power:VDD")
  (at 166.37 72.39 0)
  (mirror x)
  (unit 1)
  (exclude_from_sim no)
  (in_bom yes)
  (on_board yes)
  (dnp no)
  (property "Reference" "#PWR09" (at 166.37 68.58 0) (effects (font (size 1.27 1.27)) (hide yes)))
  (property "Value" "+12V" (at 166.37 77.47 0) (effects (font (size 1.27 1.27))))
  (property "Footprint" "" (at 166.37 72.39 0) (effects (font (size 1.27 1.27)) (hide yes)))
  (property "Datasheet" "" (at 166.37 72.39 0) (effects (font (size 1.27 1.27)) (hide yes)))
  (property "Description" "Power symbol creates a global label with name \"VDD\"" (at 166.37 72.39 0) (effects (font (size 1.27 1.27)) (hide yes)))
  (pin "1"))
 (symbol
  (lib_id "Device:LED_Small")
  (at 152.4 72.39 0)
  (mirror x)
  (unit 1)
  (exclude_from_sim no)
  (in_bom yes)
  (on_board yes)
  (dnp no)
  (fields_autoplaced yes)
  (property "Reference" "D10" (at 152.4635 76.2 0) (effects (font (size 1.27 1.27))))
  (property "Value" "LED_Small" (at 152.4635 76.2 0) (effects (font (size 1.27 1.27)) (hide yes)))
  (property "Footprint" "" (at 152.4 72.39 90) (effects (font (size 1.27 1.27)) (hide yes)))
  (property "Datasheet" "~" (at 152.4 72.39 90) (effects (font (size 1.27 1.27)) (hide yes)))
  (property "Description" "Light emitting diode, small symbol" (at 152.4 72.39 0) (effects (font (size 1.27 1.27)) (hide yes)))
  (property "Sim.Pins" "1=K 2=A" (at 152.4 72.39 0) (effects (font (size 1.27 1.27)) (hide yes)))
  (pin "2")
  (pin "1"))
 (symbol
  (lib_id "power:GND")
  (at 66.04 60.96 0)
  (mirror x)
  (unit 1)
  (exclude_from_sim no)
  (in_bom yes)
  (on_board yes)
  (dnp no)
  (property "Reference" "#PWR011" (at 66.04 54.61 0) (effects (font (size 1.27 1.27)) (hide yes)))
  (property "Value" "GND" (at 66.04 56.896 0) (effects (font (size 1.27 1.27))))
  (property "Footprint" "" (at 66.04 60.96 0) (effects (font (size 1.27 1.27)) (hide yes)))
  (property "Datasheet" "" (at 66.04 60.96 0) (effects (font (size 1.27 1.27)) (hide yes)))
  (property "Description" "Power symbol creates a global label with name \"GND\" , ground" (at 66.04 60.96 0) (effects (font (size 1.27 1.27)) (hide yes)))
  (pin "1"))
 (symbol
  (lib_id "Device:R")
  (at 161.29 72.39 270)
  (unit 1)
  (exclude_from_sim no)
  (in_bom yes)
  (on_board yes)
  (dnp no)
  (property "Reference" "R10" (at 156.718 71.374 90) (effects (font (size 1.27 1.27))))
  (property "Value" "56" (at 161.29 72.39 90) (effects (font (size 1.27 1.27))))
  (property "Footprint" "" (at 161.29 70.612 90) (effects (font (size 1.27 1.27)) (hide yes)))
  (property "Datasheet" "~" (at 161.29 72.39 0) (effects (font (size 1.27 1.27)) (hide yes)))
  (property "Description" "Resistor" (at 161.29 72.39 0) (effects (font (size 1.27 1.27)) (hide yes)))
  (pin "2")
  (pin "1"))
 (symbol
  (lib_id "Device:R")
  (at 127 55.88 90)
  (unit 1)
  (exclude_from_sim no)
  (in_bom yes)
  (on_board yes)
  (dnp no)
  (property "Reference" "R6" (at 131.318 54.61 90) (effects (font (size 1.27 1.27))))
  (property "Value" "1k" (at 128.27 55.88 90) (effects (font (size 1.27 1.27))))
  (property "Footprint" "" (at 127 57.658 90) (effects (font (size 1.27 1.27)) (hide yes)))
  (property "Datasheet" "~" (at 127 55.88 0) (effects (font (size 1.27 1.27)) (hide yes)))
  (property "Description" "Resistor" (at 127 55.88 0) (effects (font (size 1.27 1.27)) (hide yes)))
  (pin "2")
  (pin "1"))
 (symbol
  (lib_id "Device:LED_Small")
  (at 154.94 60.96 0)
  (mirror x)
  (unit 1)
  (exclude_from_sim no)
  (in_bom yes)
  (on_board yes)
  (dnp no)
  (fields_autoplaced yes)
  (property "Reference" "D13" (at 155.0035 64.77 0) (effects (font (size 1.27 1.27))))
  (property "Value" "LED_Small" (at 155.0035 64.77 0) (effects (font (size 1.27 1.27)) (hide yes)))
  (property "Footprint" "" (at 154.94 60.96 90) (effects (font (size 1.27 1.27)) (hide yes)))
  (property "Datasheet" "~" (at 154.94 60.96 90) (effects (font (size 1.27 1.27)) (hide yes)))
  (property "Description" "Light emitting diode, small symbol" (at 154.94 60.96 0) (effects (font (size 1.27 1.27)) (hide yes)))
  (property "Sim.Pins" "1=K 2=A" (at 154.94 60.96 0) (effects (font (size 1.27 1.27)) (hide yes)))
  (pin "2")
  (pin "1"))
 (symbol
  (lib_id "power:GND")
  (at 54.61 50.8 0)
  (mirror x)
  (unit 1)
  (exclude_from_sim no)
  (in_bom yes)
  (on_board yes)
  (dnp no)
  (property "Reference" "#PWR010" (at 54.61 44.45 0) (effects (font (size 1.27 1.27)) (hide yes)))
  (property "Value" "GND" (at 54.61 46.736 0) (effects (font (size 1.27 1.27))))
  (property "Footprint" "" (at 54.61 50.8 0) (effects (font (size 1.27 1.27)) (hide yes)))
  (property "Datasheet" "" (at 54.61 50.8 0) (effects (font (size 1.27 1.27)) (hide yes)))
  (property "Description" "Power symbol creates a global label with name \"GND\" , ground" (at 54.61 50.8 0) (effects (font (size 1.27 1.27)) (hide yes)))
  (pin "1"))
 (symbol
  (lib_id "Device:LED_Small")
  (at 53.34 69.85 180)
  (unit 1)
  (exclude_from_sim no)
  (in_bom yes)
  (on_board yes)
  (dnp no)
  (fields_autoplaced yes)
  (property "Reference" "D1" (at 53.2765 73.66 0) (effects (font (size 1.27 1.27))))
  (property "Value" "LED_Small" (at 53.2765 73.66 0) (effects (font (size 1.27 1.27)) (hide yes)))
  (property "Footprint" "" (at 53.34 69.85 90) (effects (font (size 1.27 1.27)) (hide yes)))
  (property "Datasheet" "~" (at 53.34 69.85 90) (effects (font (size 1.27 1.27)) (hide yes)))
  (property "Description" "Light emitting diode, small symbol" (at 53.34 69.85 0) (effects (font (size 1.27 1.27)) (hide yes)))
  (property "Sim.Pins" "1=K 2=A" (at 53.34 69.85 0) (effects (font (size 1.27 1.27)) (hide yes)))
  (pin "2")
  (pin "1"))
 (sheet_instances
  (path ""
   (page "1")))
 (embedded_fonts no))
